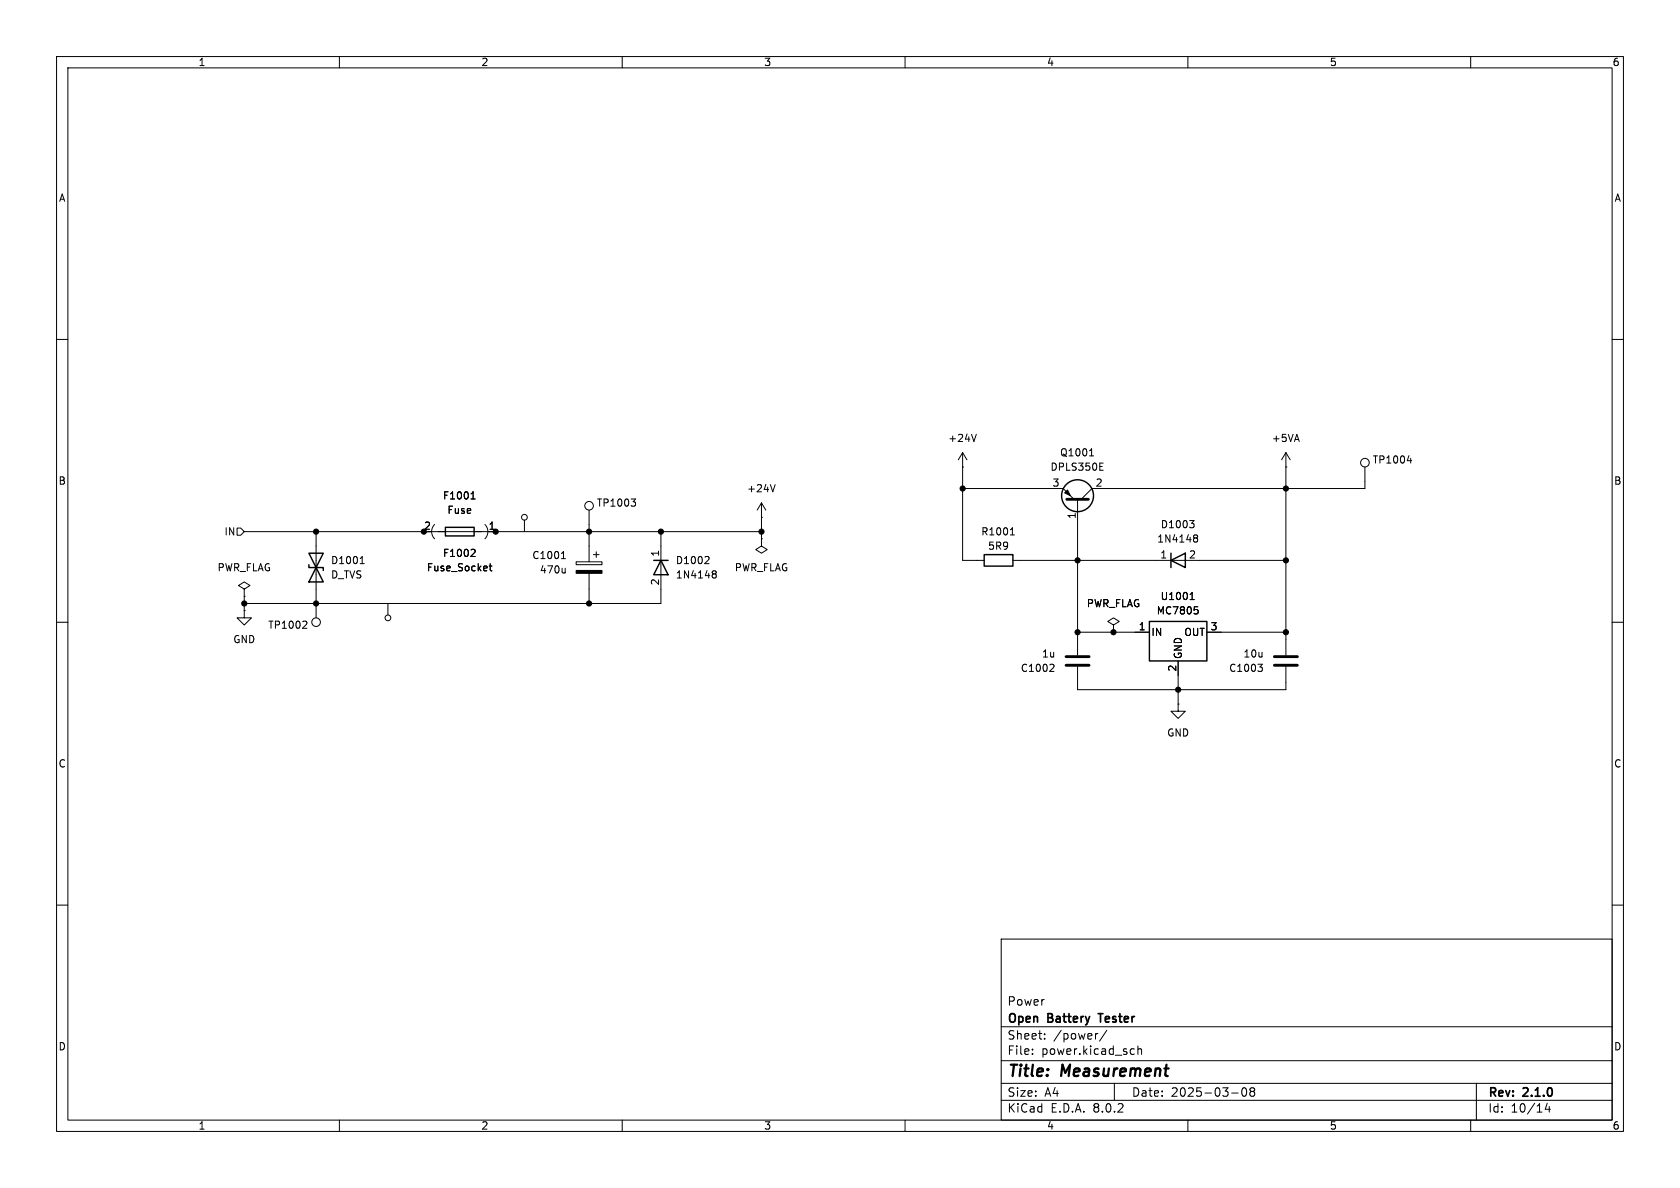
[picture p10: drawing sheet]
<svg xmlns="http://www.w3.org/2000/svg" width="297mm" height="210mm" viewBox="0 0 297 210" stroke-linecap="round" stroke-linejoin="round" font-family="sans-serif">
<g fill="none" stroke="#000" stroke-width=".18">
<path d="M10 10h277v190h-277zM12 12h273v186h-273zM60 10v2M110 10v2M160 10v2M210 10v2M260 10v2M10 60h2M285 60h2M172.6 76.8l-.4 1.2M192.9 79.5l.1-.2v1.3M41.9 93.3h.6l.7 .7-.7 .6h-.6z"/>
<path d="M43.2 94h91.4M55.9 94v15.2M63.7 99.6h.7M63.8 98.7l.2-.3v1.2M76.8 92.7a1.79 1.79 0 0 0 0 2.6M83.3 88.2h.7M83.4 87.2l.2-.3v1.3M83.8 97.1l.2 .2-.1 .3-.7 .8h.8M85.7 92.7a1.8 1.8 0 0 1 0 2.6M86.7 99.6v1.1l.3 .2M92.7 91.9v2.1M99.3 98.8h.7"/>
<path d="M99.4 97.8l.2-.3v1.3M101.9 99.3h4.5v.5h-4.5zM104.1 90.2v9.1M104.9 98h1M105.4 97.5v1.1M111.6 88.2h.8l-.5 .5M112.1 88.7l.3 .2v.3l-.3 .3M116.8 94v12.7h-73.6M125.1 98.4l.3 .2-.1 .3-.7 .7h.8M134.6 91.4h.1M134.6 95.3v1.2l1 .7-1 .6-1-.6 1-.7M134.6 95.3h.1"/>
<path d="M134.6 88.9l-.7 1.3M134.6 88.9v6.4M134.6 88.9l.8 1.3M137 85.7l-.4 1.2M170.2 86.4h17.8l1.9 1.9M170.2 82.6h.1M170.2 80v19.1h3.8M170.2 80l-.8 1.3M170.2 80l.7 1.3M178.6 94.6h.7M178.7 93.6l.3-.3v1.3M179.1 99.1h48.2"/>
<path d="M190.5 88.3v27.5M192.6 80.6h.7M194.4 82.5h.5M194.4 83.1h.6M194.4 81.9h.6M210.3 92h.8l-.4 .5M210.9 92.5l.2 .2v.3l-.2 .3M211.1 94.6h.4l.2 .1v.2l-.2 .2M211.1 95l.1 .1M211.2 95.1h.3M211.2 95.1l-.1 .1M211.5 95.1l.2 .2v.4l-.2 .1h-.4"/>
<path d="M227.3 82.6h.1M227.3 80l-.7 1.3M227.3 80v35.8M227.3 80l.8 1.3M241.3 82.6v3.8h-48.3l-1.9 1.9M248.8 81.4h.8M249.4 81v.9M10 110h2M43.2 104.1l1-.6-1-.6-1 .6 1 .6v1.3M43.2 105.4h.1M43.2 108v1.2h1.2l-1.2 1.3-1.3-1.3h1.3M43.2 108h.1"/>
<path d="M43.2 105.4v2.6M54 109.8l.3 .2-.1 .3-.7 .8h.8M68.6 106.7v2M86.5 100.1h.5M99.9 100.4v.9M99.9 101.2l-.2 .1M104.1 101.3v5.4M126 101l.4-.1 .2 .1v.2l-.2 .3M126 101.4l.1 .1M126.1 101.5h.3M126.1 101.5h-.1M126.4 101.5l.2 .2v.4l-.2 .1-.4-.1"/>
<path d="M186.1 117.4l.2 .3v.3l-.7 .7h.7M190.5 117.9v4h36.8v-4M190.5 111.8h12.7M196.8 110.5l1.1-.6-1.1-.7-1 .7 1 .6v1.3M196.8 111.8h.1M208.3 116.8v7.7M210.4 106h.7M210.5 105l.3-.3v1.3M211.2 107.3h.6M211.6 107.7l.2 .3v.3l-.2 .2M213.4 111.8h13.9M222.4 117.4h.8l-.5 .5"/>
<path d="M222.9 117.9l.3 .2v.3l-.3 .3M285 110h2M208.3 124.5v1.2h1.2l-1.2 1.3-1.3-1.3h1.3M208.3 124.5h.1M10 160h2M285 160h2M177 166h108v32h-108zM60 198v2M110 198v2M160 198v2M177 194.5h108M177 191.5h108"/>
<path d="M177 187.5h108M177 181.5h108M182.5 186.3v.1M182.5 185.5v.1M184.7 183.6v.1M184.7 182.8v.1M194.1 182.7l-.3 .1M195.7 182.1l-1.3 2M197 191.5v3M200.1 185.4l.4 .1M200.5 186.3l-.4 .1M201.2 185.5l.2-.1 .3 .1 .1 .9"/>
<path d="M201.2 184.9v1.5M210 198v2M217.7 193.2h1.2M219.7 192.4l.2-.1a.81 .81 0 0 1 .6 .6 .81 .81 0 0 1-.3 .8l-.2 .1a.81 .81 0 0 1-.3-1.4zM221.2 192.9l-.2-.2 .2-.4 .5 .1 .1 .2-.3 .3M221.2 192.9l-.2 .3v.3l.2 .3 .5-.1 .1-.2-.1-.4-.2-.2M221.2 192.9h.3M260 198v2M261 191.5v6.5M273.5 195l-.3 1.1h.9M273.9 195.6v1"/>
<circle cx="92.7" cy="91.4" r=".51"/>
<circle cx="104.1" cy="89.4" r=".76"/>
<circle cx="241.3" cy="81.8" r=".76"/>
<circle cx="55.9" cy="110" r=".76"/>
<circle cx="68.6" cy="109.2" r=".51"/>
</g>
<path d="M194.1 179.2h.9" fill="none" stroke="#000" stroke-width=".3"/>
<g fill="none" stroke="#000" stroke-width=".25">
<path d="M54.6 99.8v.5h2.5v.5M54.6 97.8h2.5l-2.5 5.1h2.5zM78.7 93.2h5.1v1.5h-5.1zM115.6 99.1h2.5M116.8 99.1l1.3 2.5h-2.5zM174 98h5.1v2.1h-5.1zM207 99.1l2.5-1.3v2.5zM207 97.8v2.5M203.2 109.9h10.2v6.9h-10.2z"/>
<circle cx="190.5" cy="87.6" r="2.82"/>
</g>
<g fill="#000" stroke="#000" stroke-width=".18">
<path d="M188.2 87.1l.5-.5 .5 1zM101.9 100.8h4.5v.5h-4.5z"/>
<circle cx="55.9" cy="94" r=".46"/>
<circle cx="74.9" cy="94" r=".46"/>
<circle cx="87.6" cy="94" r=".46"/>
<circle cx="104.1" cy="94" r=".46"/>
<circle cx="116.8" cy="94" r=".46"/>
<circle cx="134.6" cy="94" r=".46"/>
<circle cx="170.2" cy="86.4" r=".46"/>
<circle cx="190.5" cy="99.1" r=".46"/>
<circle cx="227.3" cy="86.4" r=".46"/>
<circle cx="227.3" cy="99.1" r=".46"/>
<circle cx="43.2" cy="106.7" r=".46"/>
<circle cx="55.9" cy="106.7" r=".46"/>
<circle cx="104.1" cy="106.7" r=".46"/>
<circle cx="190.5" cy="111.8" r=".46"/>
<circle cx="196.8" cy="111.8" r=".46"/>
<circle cx="227.3" cy="111.8" r=".46"/>
<circle cx="208.3" cy="121.9" r=".46"/>
</g>
<path d="M188.6 88.3h3.8M188.5 116.1h4M188.5 117.6h4M225.3 116.1h4.1M225.3 117.6h4.1" fill="none" stroke="#000" stroke-width=".51"/>
<g font-size="2.8">
<text x="178" y="190.9">Title:</text>
<text x="187.7" y="190.9">Measurement</text>
</g>
<g font-size="2.1">
<text x="178" y="178">Power</text>
<text x="178" y="184">Sheet:</text>
<text x="178" y="181.2">Open</text>
<text x="185.3" y="181.2">Battery</text>
<text x="186.2" y="184">/power/</text>
<text x="195" y="181.2">Tester</text>
<text x="178" y="186.7">File:</text>
<text x="184.1" y="186.7">power.kicad_sch</text>
<text x="178" y="196.9">KiCad</text>
<text x="178" y="194.1">Size:</text>
<text x="184.7" y="194.1">A4</text>
<text x="185.7" y="196.9">E.D.A.</text>
<text x="193.3" y="196.9">8.0.2</text>
<text x="200" y="194.1">Date:</text>
<text x="207" y="194.1">2025-03-08</text>
<text x="263" y="194.3">Rev:</text>
<text x="263" y="196.9">Id:</text>
<text x="267.1" y="196.9">10/14</text>
<text x="269.4" y="194.3">2.1.0</text>
</g>
<g font-size="1.8">
<text x="35" y="11.9">1</text>
<text x="85" y="11.9">2</text>
<text x="135" y="11.9">3</text>
<text x="185" y="11.9">4</text>
<text x="235" y="11.9">5</text>
<text x="285" y="11.9">6</text>
<text x="10.3" y="35.9">A</text>
<text x="285.3" y="35.9">A</text>
<text x="167.5" y="78.3">+24V</text>
<text x="185.6" y="83.4">DPLS350E</text>
<text x="187.3" y="80.9">Q1001</text>
<text x="224.7" y="78.3">+5VA</text>
<text x="242.6" y="82.1">TP1004</text>
<text x="10.3" y="85.9">B</text>
<text x="78.2" y="88.5">F1001</text>
<text x="105.4" y="89.8">TP1003</text>
<text x="132" y="87.2">+24V</text>
<text x="186" y="86.1">3</text>
<text x="193.6" y="86.1">2</text>
<text x="285.3" y="85.9">B</text>
<text x="39.6" y="94.8">IN</text>
<text x="74.9" y="93.7">2</text>
<text x="79" y="91">Fuse</text>
<text x="86.3" y="93.7">1</text>
<text x="173.4" y="94.8">R1001</text>
<text x="190.2" y="91.8" transform="rotate(-90 190.2 91.8)">1</text>
<text x="205.1" y="93.6">D1003</text>
<text x="38.4" y="101.2">PWR_FLAG</text>
<text x="58.4" y="99.9">D1001</text>
<text x="75.4" y="101.2">Fuse_Socket</text>
<text x="78.2" y="98.7">F1002</text>
<text x="94" y="99">C1001</text>
<text x="95.3" y="101.6">470u</text>
<text x="116.6" y="98.5" transform="rotate(-90 116.6 98.5)">1</text>
<text x="119.4" y="99.9">D1002</text>
<text x="129.8" y="101.2">PWR_FLAG</text>
<text x="174.6" y="97.4">5R9</text>
<text x="204.5" y="96.1">1N4148</text>
<text x="205" y="98.8">1</text>
<text x="210.1" y="98.8">2</text>
<text x="58.4" y="102.5">D_TVS</text>
<text x="116.6" y="103.6" transform="rotate(-90 116.6 103.6)">2</text>
<text x="119.4" y="102.5">1N4148</text>
<text x="192" y="107.5">PWR_FLAG</text>
<text x="205.1" y="106.3">U1001</text>
<text x="41.1" y="113.9">GND</text>
<text x="47.3" y="111.4">TP1002</text>
<text x="201.2" y="111.5">1</text>
<text x="203.5" y="112.6">IN</text>
<text x="204.4" y="108.8">MC7805</text>
<text x="209.3" y="112.6">OUT</text>
<text x="213.9" y="111.5">3</text>
<text x="180.4" y="119">C1002</text>
<text x="184.1" y="116.4">1u</text>
<text x="208" y="118.8" transform="rotate(-90 208 118.8)">2</text>
<text x="209.1" y="116.6" transform="rotate(-90 209.1 116.6)">GND</text>
<text x="217.2" y="119">C1003</text>
<text x="219.7" y="116.4">10u</text>
<text x="206.2" y="130.4">GND</text>
<text x="10.3" y="135.9">C</text>
<text x="285.3" y="135.9">C</text>
<text x="10.3" y="185.9">D</text>
<text x="285.3" y="185.9">D</text>
<text x="35" y="199.9">1</text>
<text x="85" y="199.9">2</text>
<text x="135" y="199.9">3</text>
<text x="185" y="199.9">4</text>
<text x="235" y="199.9">5</text>
<text x="285" y="199.9">6</text>
</g>
</svg>
